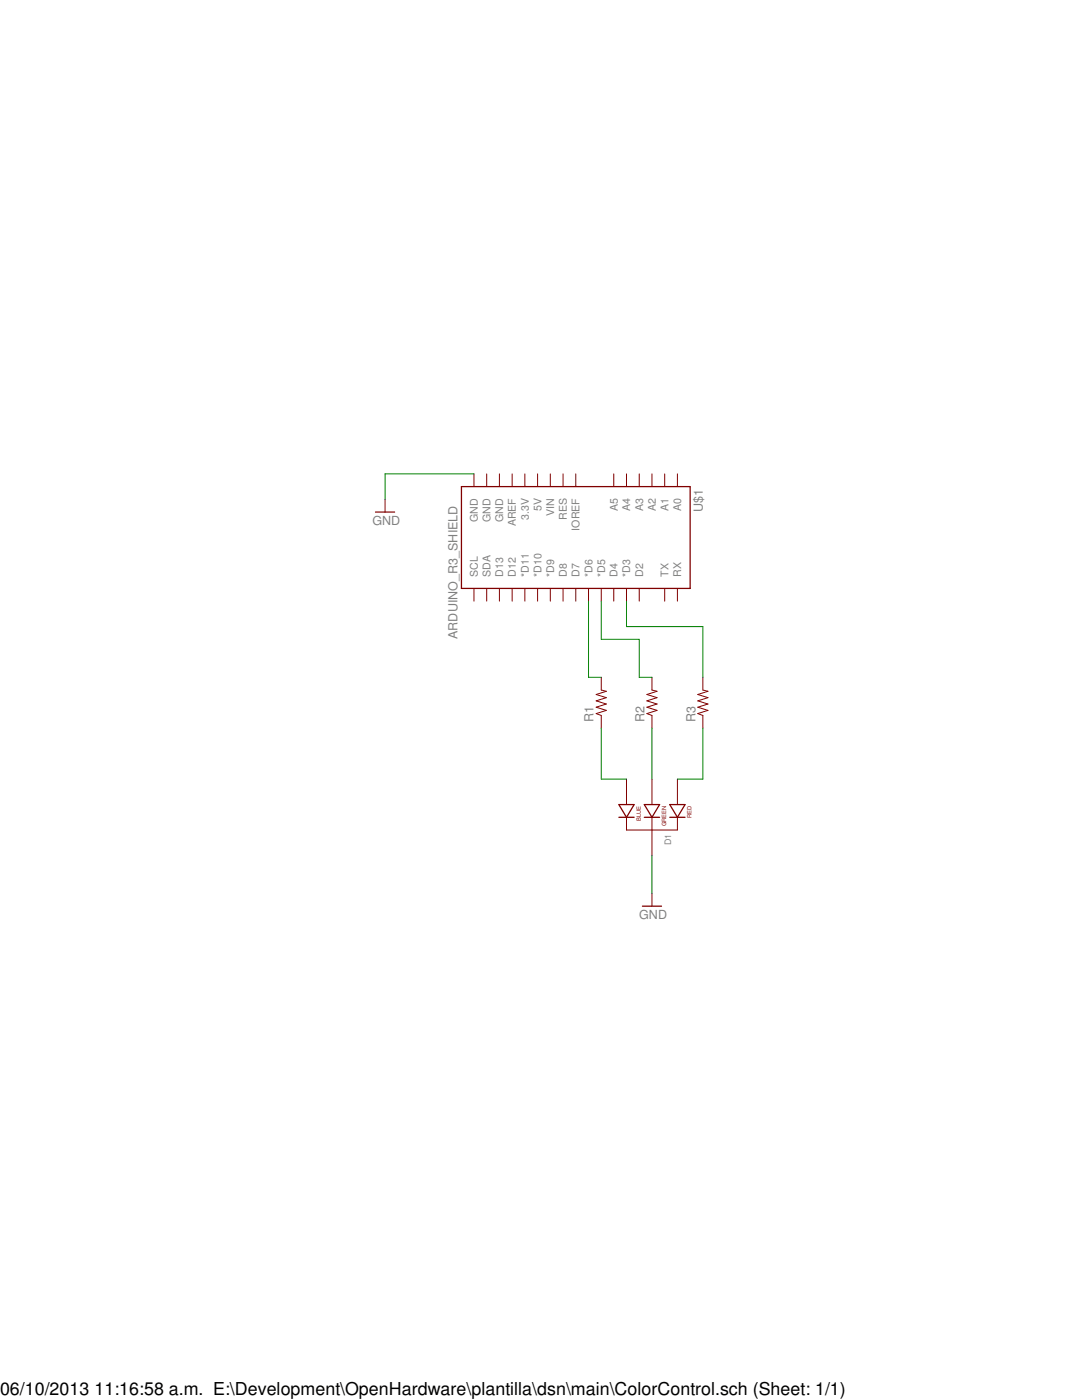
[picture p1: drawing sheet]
<?xml version="1.0" encoding="utf-8"?>
<!DOCTYPE eagle SYSTEM "eagle.dtd">
<!--
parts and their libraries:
SparkFun-Passives: Licensing: CC v3.0 Share-Alike You are welcome to use this library for commercial purposes.
-->
<eagle version="6.4">
<drawing>
<settings>
<setting alwaysvectorfont="no"/>
<setting verticaltext="up"/>
</settings>
<grid distance="0.1" unitdist="inch" unit="inch" style="lines" multiple="1" display="no" altdistance="0.01" altunitdist="inch" altunit="inch"/>
<schematic xreflabel="%F%N/%S.%C%R" xrefpart="/%S.%C%R">
<libraries>
<library name="SparkFun-Passives">
<symbols>
<symbol name="RESISTOR">
<wire x1="-2.54" y1="0" x2="-2.159" y2="1.016" width="0.1524" layer="94"/>
<wire x1="-2.159" y1="1.016" x2="-1.524" y2="-1.016" width="0.1524" layer="94"/>
<wire x1="-1.524" y1="-1.016" x2="-0.889" y2="1.016" width="0.1524" layer="94"/>
<wire x1="-0.889" y1="1.016" x2="-0.254" y2="-1.016" width="0.1524" layer="94"/>
<wire x1="-0.254" y1="-1.016" x2="0.381" y2="1.016" width="0.1524" layer="94"/>
<wire x1="0.381" y1="1.016" x2="1.016" y2="-1.016" width="0.1524" layer="94"/>
<wire x1="1.016" y1="-1.016" x2="1.651" y2="1.016" width="0.1524" layer="94"/>
<wire x1="1.651" y1="1.016" x2="2.286" y2="-1.016" width="0.1524" layer="94"/>
<wire x1="2.286" y1="-1.016" x2="2.54" y2="0" width="0.1524" layer="94"/>
<text x="-3.81" y="1.4986" size="1.778" layer="95">&gt;NAME</text>
<text x="-3.81" y="-3.302" size="1.778" layer="96">&gt;VALUE</text>
<pin name="2" x="5.08" y="0" visible="off" length="short" direction="pas" swaplevel="1" rot="R180"/>
<pin name="1" x="-5.08" y="0" visible="off" length="short" direction="pas" swaplevel="1"/>
</symbol>
</symbols>
<devicesets>
<deviceset name="RESISTOR" prefix="R" uservalue="yes">
<gates>
<gate name="G$1" symbol="RESISTOR" x="0" y="0"/>
</gates>
<devices>
<device name="1206" package="1206">
<connects>
<connect gate="G$1" pin="1" pad="1"/>
<connect gate="G$1" pin="2" pad="2"/>
</connects>
<technologies>
<technology name=""/>
</technologies>
</device>
<device name="AXIAL-0.3" package="AXIAL-0.3">
<connects>
<connect gate="G$1" pin="1" pad="P$1"/>
<connect gate="G$1" pin="2" pad="P$2"/>
</connects>
<technologies>
<technology name=""/>
</technologies>
</device>
<device name="2010" package="R2010">
<connects>
<connect gate="G$1" pin="1" pad="1"/>
<connect gate="G$1" pin="2" pad="2"/>
</connects>
<technologies>
<technology name=""/>
</technologies>
</device>
<device name="0805-RES" package="0805">
<connects>
<connect gate="G$1" pin="1" pad="1"/>
<connect gate="G$1" pin="2" pad="2"/>
</connects>
<technologies>
<technology name=""/>
</technologies>
</device>
<device name="0603-RES" package="0603-RES">
<connects>
<connect gate="G$1" pin="1" pad="1"/>
<connect gate="G$1" pin="2" pad="2"/>
</connects>
<technologies>
<technology name=""/>
</technologies>
</device>
<device name="0402-RES" package="0402-RES">
<connects>
<connect gate="G$1" pin="1" pad="1"/>
<connect gate="G$1" pin="2" pad="2"/>
</connects>
<technologies>
<technology name=""/>
</technologies>
</device>
<device name="PTH-1/6W" package="1/6W-RES">
<connects>
<connect gate="G$1" pin="1" pad="1"/>
<connect gate="G$1" pin="2" pad="2"/>
</connects>
<technologies>
<technology name=""/>
</technologies>
</device>
<device name="2512" package="R2512">
<connects>
<connect gate="G$1" pin="1" pad="1"/>
<connect gate="G$1" pin="2" pad="2"/>
</connects>
<technologies>
<technology name=""/>
</technologies>
</device>
<device name="PTH-1/4W" package="AXIAL-0.4">
<connects>
<connect gate="G$1" pin="1" pad="P$1"/>
<connect gate="G$1" pin="2" pad="P$2"/>
</connects>
<technologies>
<technology name=""/>
</technologies>
</device>
<device name="PTH-1/2W" package="AXIAL-0.5">
<connects>
<connect gate="G$1" pin="1" pad="P$1"/>
<connect gate="G$1" pin="2" pad="P$2"/>
</connects>
<technologies>
<technology name=""/>
</technologies>
</device>
<device name="PTH-1W" package="AXIAL-0.6">
<connects>
<connect gate="G$1" pin="1" pad="P$1"/>
<connect gate="G$1" pin="2" pad="P$2"/>
</connects>
<technologies>
<technology name=""/>
</technologies>
</device>
<device name="PTH-2W" package="AXIAL-0.8">
<connects>
<connect gate="G$1" pin="1" pad="P$1"/>
<connect gate="G$1" pin="2" pad="P$2"/>
</connects>
<technologies>
<technology name=""/>
</technologies>
</device>
<device name="KIT" package="AXIAL-0.3-KIT">
<connects>
<connect gate="G$1" pin="1" pad="P$1"/>
<connect gate="G$1" pin="2" pad="P$2"/>
</connects>
<technologies>
<technology name=""/>
</technologies>
</device>
<device name="EZ" package="AXIAL-0.3EZ">
<connects>
<connect gate="G$1" pin="1" pad="P$1"/>
<connect gate="G$1" pin="2" pad="P$2"/>
</connects>
<technologies>
<technology name=""/>
</technologies>
</device>
</devices>
</deviceset>
</devicesets>
</library>
<library name="SparkFun-LED">
<symbols>
<symbol name="LED-RGB-CC">
<pin name="RED_CATHODE" x="-5.08" y="5.08" visible="off" length="middle"/>
<pin name="GREEN_CATHODE" x="-5.08" y="0" visible="off" length="middle"/>
<pin name="BLUE_CATHODE" x="-5.08" y="-5.08" visible="off" length="middle"/>
<pin name="CATHODE" x="10.16" y="0" visible="off" length="middle" rot="R180"/>
<wire x1="0" y1="6.604" x2="0" y2="3.556" width="0.254" layer="94"/>
<wire x1="0" y1="3.556" x2="2.54" y2="5.08" width="0.254" layer="94"/>
<wire x1="2.54" y1="5.08" x2="0" y2="6.604" width="0.254" layer="94"/>
<wire x1="2.54" y1="6.604" x2="2.54" y2="5.08" width="0.254" layer="94"/>
<wire x1="2.54" y1="5.08" x2="2.54" y2="3.556" width="0.254" layer="94"/>
<wire x1="0" y1="1.524" x2="0" y2="-1.524" width="0.254" layer="94"/>
<wire x1="0" y1="-1.524" x2="2.54" y2="0" width="0.254" layer="94"/>
<wire x1="2.54" y1="0" x2="0" y2="1.524" width="0.254" layer="94"/>
<wire x1="2.54" y1="1.524" x2="2.54" y2="0" width="0.254" layer="94"/>
<wire x1="2.54" y1="0" x2="2.54" y2="-1.524" width="0.254" layer="94"/>
<wire x1="0" y1="-3.556" x2="0" y2="-6.604" width="0.254" layer="94"/>
<wire x1="0" y1="-6.604" x2="2.54" y2="-5.08" width="0.254" layer="94"/>
<wire x1="2.54" y1="-5.08" x2="0" y2="-3.556" width="0.254" layer="94"/>
<wire x1="2.54" y1="-3.556" x2="2.54" y2="-5.08" width="0.254" layer="94"/>
<wire x1="2.54" y1="-5.08" x2="2.54" y2="-6.604" width="0.254" layer="94"/>
<wire x1="5.08" y1="-5.08" x2="5.08" y2="0" width="0.1524" layer="94"/>
<text x="0.254" y="7.112" size="0.8128" layer="94">RED</text>
<text x="0.254" y="2.032" size="0.8128" layer="94">GREEN</text>
<text x="0.254" y="-3.048" size="0.8128" layer="94">BLUE</text>
<wire x1="5.08" y1="0" x2="5.08" y2="5.08" width="0.1524" layer="94"/>
<wire x1="5.08" y1="5.08" x2="2.54" y2="5.08" width="0.1524" layer="94"/>
<wire x1="5.08" y1="0" x2="2.54" y2="0" width="0.1524" layer="94"/>
<wire x1="5.08" y1="-5.08" x2="2.54" y2="-5.08" width="0.1524" layer="94"/>
<text x="5.842" y="2.54" size="1.27" layer="95">&gt;NAME</text>
</symbol>
</symbols>
<devicesets>
<deviceset name="LED-RGB-CC-THRU" prefix="D">
<gates>
<gate name="G$1" symbol="LED-RGB-CC" x="0" y="0"/>
</gates>
<devices>
<device name="DIFFUSE" package="LED-RGB-THRU">
<connects>
<connect gate="G$1" pin="BLUE_CATHODE" pad="4"/>
<connect gate="G$1" pin="CATHODE" pad="2"/>
<connect gate="G$1" pin="GREEN_CATHODE" pad="3"/>
<connect gate="G$1" pin="RED_CATHODE" pad="1"/>
</connects>
<technologies>
<technology name="">
<attribute name="PROD_ID" value="DIO-09434"/>
</technology>
</technologies>
</device>
<device name="CLEAR" package="LED-RGB-THRU">
<connects>
<connect gate="G$1" pin="BLUE_CATHODE" pad="4"/>
<connect gate="G$1" pin="CATHODE" pad="2"/>
<connect gate="G$1" pin="GREEN_CATHODE" pad="3"/>
<connect gate="G$1" pin="RED_CATHODE" pad="1"/>
</connects>
<technologies>
<technology name="">
<attribute name="PROD_ID" value="DIO-08418"/>
</technology>
</technologies>
</device>
</devices>
</deviceset>
</devicesets>
</library>
<library name="SparkFun-Boards">
<symbols>
<symbol name="ARDUINO_R3_SHIELD">
<wire x1="-10.16" y1="-25.4" x2="-10.16" y2="20.32" width="0.254" layer="94"/>
<wire x1="-10.16" y1="20.32" x2="10.16" y2="20.32" width="0.254" layer="94"/>
<wire x1="10.16" y1="20.32" x2="10.16" y2="-25.4" width="0.254" layer="94"/>
<wire x1="10.16" y1="-25.4" x2="-10.16" y2="-25.4" width="0.254" layer="94"/>
<text x="-9.652" y="21.082" size="1.778" layer="95">&gt;Name</text>
<text x="-6.35" y="-27.94" size="1.778" layer="96">&gt;Value</text>
<pin name="RX" x="12.7" y="17.78" visible="pin" length="short" rot="R180"/>
<pin name="TX" x="12.7" y="15.24" visible="pin" length="short" rot="R180"/>
<pin name="D2" x="12.7" y="10.16" visible="pin" length="short" rot="R180"/>
<pin name="*D3" x="12.7" y="7.62" visible="pin" length="short" rot="R180"/>
<pin name="D4" x="12.7" y="5.08" visible="pin" length="short" rot="R180"/>
<pin name="*D5" x="12.7" y="2.54" visible="pin" length="short" rot="R180"/>
<pin name="*D6" x="12.7" y="0" visible="pin" length="short" rot="R180"/>
<pin name="D7" x="12.7" y="-2.54" visible="pin" length="short" rot="R180"/>
<pin name="D8" x="12.7" y="-5.08" visible="pin" length="short" rot="R180"/>
<pin name="*D9" x="12.7" y="-7.62" visible="pin" length="short" rot="R180"/>
<pin name="*D10" x="12.7" y="-10.16" visible="pin" length="short" rot="R180"/>
<pin name="*D11" x="12.7" y="-12.7" visible="pin" length="short" rot="R180"/>
<pin name="D12" x="12.7" y="-15.24" visible="pin" length="short" rot="R180"/>
<pin name="D13" x="12.7" y="-17.78" visible="pin" length="short" rot="R180"/>
<pin name="A0" x="-12.7" y="17.78" visible="pin" length="short"/>
<pin name="A1" x="-12.7" y="15.24" visible="pin" length="short"/>
<pin name="A2" x="-12.7" y="12.7" visible="pin" length="short"/>
<pin name="A3" x="-12.7" y="10.16" visible="pin" length="short"/>
<pin name="A4" x="-12.7" y="7.62" visible="pin" length="short"/>
<pin name="A5" x="-12.7" y="5.08" visible="pin" length="short"/>
<pin name="VIN" x="-12.7" y="-7.62" visible="pin" length="short"/>
<pin name="RES" x="-12.7" y="-5.08" visible="pin" length="short"/>
<pin name="5V" x="-12.7" y="-10.16" visible="pin" length="short"/>
<pin name="AREF" x="-12.7" y="-15.24" visible="pin" length="short"/>
<pin name="GND@2" x="-12.7" y="-17.78" visible="pin" length="short"/>
<pin name="GND@1" x="-12.7" y="-20.32" visible="pin" length="short"/>
<pin name="GND@0" x="-12.7" y="-22.86" visible="pin" length="short"/>
<pin name="3.3V" x="-12.7" y="-12.7" visible="pin" length="short"/>
<pin name="IOREF" x="-12.7" y="-2.54" visible="pin" length="short"/>
<pin name="SDA" x="12.7" y="-20.32" visible="pin" length="short" rot="R180"/>
<pin name="SCL" x="12.7" y="-22.86" visible="pin" length="short" rot="R180"/>
</symbol>
</symbols>
<devicesets>
<deviceset name="ARDUINO_R3_SHIELD">
<gates>
<gate name="G$1" symbol="ARDUINO_R3_SHIELD" x="0" y="0"/>
</gates>
<devices>
<device name="" package="UNO_R3_SHIELD">
<connects>
<connect gate="G$1" pin="*D10" pad="D10"/>
<connect gate="G$1" pin="*D11" pad="D11"/>
<connect gate="G$1" pin="*D3" pad="D3"/>
<connect gate="G$1" pin="*D5" pad="D5"/>
<connect gate="G$1" pin="*D6" pad="D6"/>
<connect gate="G$1" pin="*D9" pad="D9"/>
<connect gate="G$1" pin="3.3V" pad="3.3V"/>
<connect gate="G$1" pin="5V" pad="5V"/>
<connect gate="G$1" pin="A0" pad="A0"/>
<connect gate="G$1" pin="A1" pad="A1"/>
<connect gate="G$1" pin="A2" pad="A2"/>
<connect gate="G$1" pin="A3" pad="A3"/>
<connect gate="G$1" pin="A4" pad="A4"/>
<connect gate="G$1" pin="A5" pad="A5"/>
<connect gate="G$1" pin="AREF" pad="AREF"/>
<connect gate="G$1" pin="D12" pad="D12"/>
<connect gate="G$1" pin="D13" pad="D13"/>
<connect gate="G$1" pin="D2" pad="D2"/>
<connect gate="G$1" pin="D4" pad="D4"/>
<connect gate="G$1" pin="D7" pad="D7"/>
<connect gate="G$1" pin="D8" pad="D8"/>
<connect gate="G$1" pin="GND@0" pad="GND@0"/>
<connect gate="G$1" pin="GND@1" pad="GND@1"/>
<connect gate="G$1" pin="GND@2" pad="GND@2"/>
<connect gate="G$1" pin="IOREF" pad="IOREF"/>
<connect gate="G$1" pin="RES" pad="RES"/>
<connect gate="G$1" pin="RX" pad="RX"/>
<connect gate="G$1" pin="SCL" pad="SCL"/>
<connect gate="G$1" pin="SDA" pad="SDA"/>
<connect gate="G$1" pin="TX" pad="TX"/>
<connect gate="G$1" pin="VIN" pad="VIN"/>
</connects>
<technologies>
<technology name=""/>
</technologies>
</device>
</devices>
</deviceset>
</devicesets>
</library>
<library name="SparkFun-Aesthetics">
<symbols>
<symbol name="DGND">
<wire x1="-1.905" y1="0" x2="1.905" y2="0" width="0.254" layer="94"/>
<text x="-2.54" y="-2.54" size="1.778" layer="96">&gt;VALUE</text>
<pin name="GND" x="0" y="2.54" visible="off" length="short" direction="sup" rot="R270"/>
</symbol>
</symbols>
<devicesets>
<deviceset name="GND" prefix="GND">
<gates>
<gate name="1" symbol="DGND" x="0" y="0"/>
</gates>
<devices>
<device name="">
<technologies>
<technology name=""/>
</technologies>
</device>
</devices>
</deviceset>
</devicesets>
</library>
</libraries>
<attributes>
</attributes>
<variantdefs>
</variantdefs>
<classes>
<class number="0" name="default" width="0" drill="0">
</class>
</classes>
<parts>
<part name="R1" library="SparkFun-Passives" deviceset="RESISTOR" device="AXIAL-0.3"/>
<part name="R2" library="SparkFun-Passives" deviceset="RESISTOR" device="AXIAL-0.3"/>
<part name="R3" library="SparkFun-Passives" deviceset="RESISTOR" device="AXIAL-0.3"/>
<part name="D1" library="SparkFun-LED" deviceset="LED-RGB-CC-THRU" device="CLEAR"/>
<part name="U$1" library="SparkFun-Boards" deviceset="ARDUINO_R3_SHIELD" device=""/>
<part name="GND1" library="SparkFun-Aesthetics" deviceset="GND" device=""/>
<part name="GND2" library="SparkFun-Aesthetics" deviceset="GND" device=""/>
</parts>
<sheets>
<sheet>
<plain>
</plain>
<instances>
<instance part="R1" gate="G$1" x="40.64" y="58.42" rot="R90"/>
<instance part="R2" gate="G$1" x="50.8" y="58.42" rot="R90"/>
<instance part="R3" gate="G$1" x="60.96" y="58.42" rot="R90"/>
<instance part="D1" gate="G$1" x="50.8" y="38.1" rot="R270"/>
<instance part="U$1" gate="G$1" x="38.1" y="91.44" rot="R270"/>
<instance part="GND1" gate="1" x="50.8" y="17.78"/>
<instance part="GND2" gate="1" x="-2.54" y="96.52"/>
</instances>
<busses>
</busses>
<nets>
<net name="GND" class="0">
<segment>
<pinref part="GND1" gate="1" pin="GND"/>
<pinref part="D1" gate="G$1" pin="CATHODE"/>
<wire x1="50.8" y1="20.32" x2="50.8" y2="27.94" width="0.1524" layer="91"/>
</segment>
<segment>
<pinref part="U$1" gate="G$1" pin="GND@0"/>
<pinref part="GND2" gate="1" pin="GND"/>
<wire x1="15.24" y1="104.14" x2="-2.54" y2="104.14" width="0.1524" layer="91"/>
<wire x1="-2.54" y1="104.14" x2="-2.54" y2="99.06" width="0.1524" layer="91"/>
</segment>
</net>
<net name="N$1" class="0">
<segment>
<pinref part="D1" gate="G$1" pin="RED_CATHODE"/>
<pinref part="R3" gate="G$1" pin="1"/>
<wire x1="55.88" y1="43.18" x2="60.96" y2="43.18" width="0.1524" layer="91"/>
<wire x1="60.96" y1="43.18" x2="60.96" y2="53.34" width="0.1524" layer="91"/>
</segment>
</net>
<net name="N$2" class="0">
<segment>
<pinref part="D1" gate="G$1" pin="GREEN_CATHODE"/>
<pinref part="R2" gate="G$1" pin="1"/>
<wire x1="50.8" y1="43.18" x2="50.8" y2="53.34" width="0.1524" layer="91"/>
</segment>
</net>
<net name="N$3" class="0">
<segment>
<pinref part="D1" gate="G$1" pin="BLUE_CATHODE"/>
<pinref part="R1" gate="G$1" pin="1"/>
<wire x1="45.72" y1="43.18" x2="40.64" y2="43.18" width="0.1524" layer="91"/>
<wire x1="40.64" y1="43.18" x2="40.64" y2="53.34" width="0.1524" layer="91"/>
</segment>
</net>
<net name="N$4" class="0">
<segment>
<pinref part="R3" gate="G$1" pin="2"/>
<wire x1="60.96" y1="63.5" x2="60.96" y2="73.66" width="0.1524" layer="91"/>
<pinref part="U$1" gate="G$1" pin="*D3"/>
<wire x1="60.96" y1="73.66" x2="45.72" y2="73.66" width="0.1524" layer="91"/>
<wire x1="45.72" y1="73.66" x2="45.72" y2="78.74" width="0.1524" layer="91"/>
</segment>
</net>
<net name="N$5" class="0">
<segment>
<pinref part="R2" gate="G$1" pin="2"/>
<wire x1="50.8" y1="63.5" x2="48.26" y2="63.5" width="0.1524" layer="91"/>
<wire x1="48.26" y1="63.5" x2="48.26" y2="71.12" width="0.1524" layer="91"/>
<pinref part="U$1" gate="G$1" pin="*D5"/>
<wire x1="48.26" y1="71.12" x2="40.64" y2="71.12" width="0.1524" layer="91"/>
<wire x1="40.64" y1="71.12" x2="40.64" y2="78.74" width="0.1524" layer="91"/>
</segment>
</net>
<net name="N$6" class="0">
<segment>
<pinref part="R1" gate="G$1" pin="2"/>
<pinref part="U$1" gate="G$1" pin="*D6"/>
<wire x1="40.64" y1="63.5" x2="38.1" y2="63.5" width="0.1524" layer="91"/>
<wire x1="38.1" y1="63.5" x2="38.1" y2="78.74" width="0.1524" layer="91"/>
</segment>
</net>
</nets>
</sheet>
</sheets>
</schematic>
</drawing>
</eagle>
